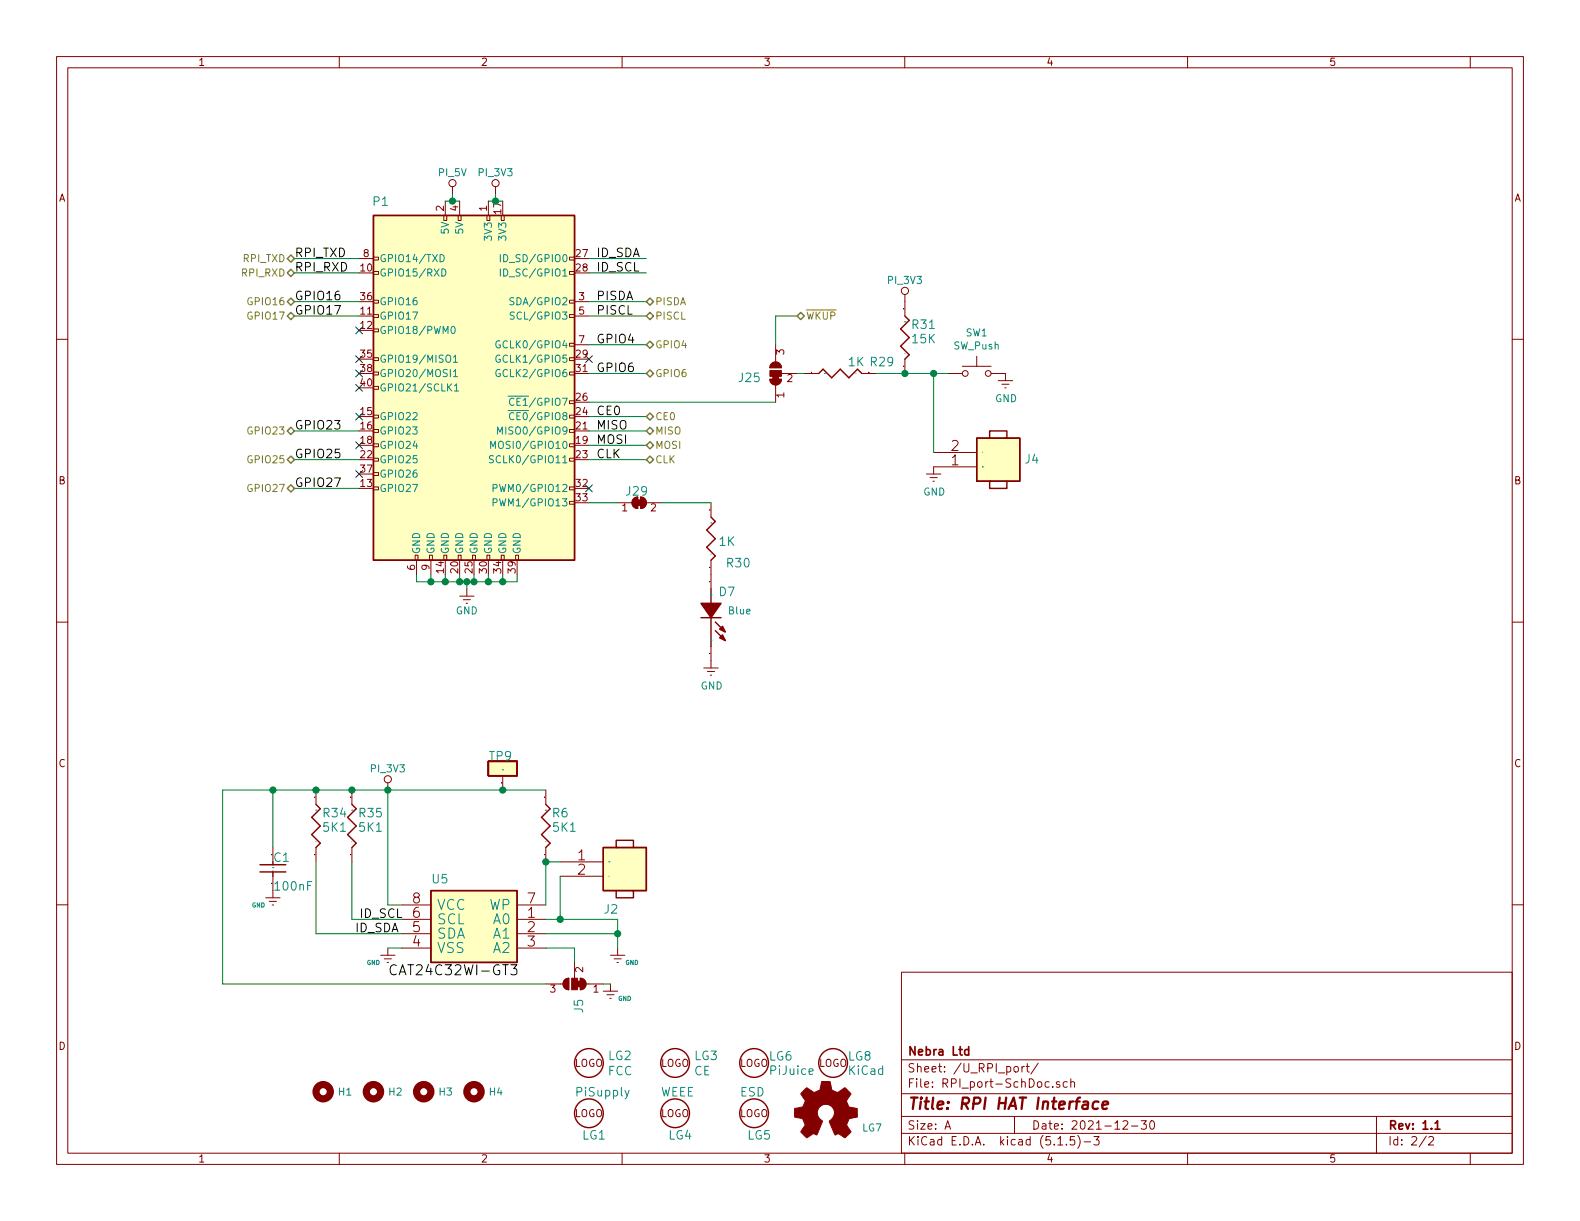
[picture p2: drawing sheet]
EESchema Schematic File Version 4
EELAYER 30 0
EELAYER END
$Descr A 11000 8500
encoding utf-8
Sheet 2 2
Title "RPI HAT Interface"
Date "2021-12-30"
Rev "1.1"
Comp "Nebra Ltd"
Comment1 ""
Comment2 ""
Comment3 ""
Comment4 ""
$EndDescr
$Comp
L mPCIe_HAT-SchLib:GND #GND_044
U 1 1
P 1900 6200
F 0 "#GND_044" H 1850 6050 20  0001 C CNN
F 1 "GND" H 1800 6100 30  0000 C CNN
F 2 "" H 1900 6200 70  0000 C CNN
F 3 "" H 1900 6200 70  0000 C CNN
	1    1900 6200
	1    0    0    -1  
$EndComp
Text Label 2500 6400 0    60   ~ 0
ID_SCL
Text Label 2470 6500 0    60   ~ 0
ID_SDA
Text Label 2700 6800 0    70   ~ 0
CAT24C32WI-GT3
$Comp
L mPCIe_HAT-SchLib:GND #GND_045
U 1 1
P 2700 6600
F 0 "#GND_045" H 2600 6500 20  0001 C CNN
F 1 "GND" H 2600 6500 30  0000 C CNN
F 2 "" H 2700 6600 70  0000 C CNN
F 3 "" H 2700 6600 70  0000 C CNN
	1    2700 6600
	1    0    0    -1  
$EndComp
Text Label 4150 2200 0    60   ~ 0
PISCL
Text Label 4150 2100 0    60   ~ 0
PISDA
Text Label 4150 1900 0    60   ~ 0
ID_SCL
Text Label 4150 1800 0    60   ~ 0
ID_SDA
Text Label 4150 3000 0    60   ~ 0
MISO
Text Label 4150 3200 0    60   ~ 0
CLK
Text Label 4150 3100 0    60   ~ 0
MOSI
Text Label 4150 2900 0    60   ~ 0
CE0
Text Label 2050 2200 0    60   ~ 0
GPIO17
Text Label 2050 3400 0    60   ~ 0
GPIO27
Text Label 4150 2400 0    60   ~ 0
GPIO4
Text Label 4150 2600 0    60   ~ 0
GPIO6
Text Label 2050 1800 0    60   ~ 0
RPI_TXD
Text Label 2050 1900 0    60   ~ 0
RPI_RXD
Text Label 2050 2100 0    60   ~ 0
GPIO16
Text Label 2050 3200 0    60   ~ 0
GPIO25
Text Label 2050 3000 0    60   ~ 0
GPIO23
Wire Wire Line
	2700 6600 2800 6600
Wire Wire Line
	2700 6300 2800 6300
Wire Wire Line
	2700 5500 2700 6300
Wire Wire Line
	3800 6000 3900 6000
Wire Wire Line
	3800 6300 3800 6000
Wire Wire Line
	4300 6500 3800 6500
Wire Wire Line
	4300 6400 4300 6500
Wire Wire Line
	3900 6400 4300 6400
Wire Wire Line
	3900 6400 3800 6400
Wire Wire Line
	3900 6100 3900 6400
Wire Wire Line
	3500 5500 2700 5500
Wire Wire Line
	3800 5500 3500 5500
Wire Wire Line
	4000 6600 3800 6600
Wire Wire Line
	4300 6500 4300 6600
Wire Wire Line
	1900 5900 1900 5500
Connection ~ 2700 5500
Connection ~ 3500 5500
Connection ~ 3800 6000
Connection ~ 3900 6400
Connection ~ 4300 6500
$Comp
L mPCIe_HAT-SchLib:CCER- C1
U 1 1
P 1800 6000
F 0 "C1" H 1900 6000 60  0000 L BNN
F 1 "100nF" H 1900 5800 60  0000 L BNN
F 2 "Capacitor_SMD:C_0402_1005Metric" H 1900 5800 60  0001 C CNN
F 3 "" H 1900 5800 60  0001 C CNN
F 4 "Murata" H 1800 6000 50  0001 C CNN "Manufacturer"
F 5 "GRM155R61E104KA87D" H 1800 6000 50  0001 C CNN "Part Number"
	1    1800 6000
	1    0    0    -1  
$EndComp
$Comp
L mPCIe_HAT-SchLib:GND #GND_043
U 1 1
P 4300 6600
F 0 "#GND_043" H 4300 6450 20  0001 C CNN
F 1 "GND" H 4400 6500 30  0000 C CNN
F 2 "" H 4300 6600 70  0000 C CNN
F 3 "" H 4300 6600 70  0000 C CNN
	1    4300 6600
	1    0    0    -1  
$EndComp
$Comp
L mPCIe_HAT-SchLib:MEMEEPROM_24AA512-I_MF_8- U5
U 1 1
P 3000 6200
F 0 "U5" H 3000 6250 60  0000 L BNN
F 1 "~" H 3000 6200 50  0001 C CNN
F 2 "Package_SO:SOIC-8_3.9x4.9mm_P1.27mm" H 3000 6200 50  0001 C CNN
F 3 "" H 3000 6200 50  0001 C CNN
F 4 "CAT24C32WI-GT3" V 1400 2000 60  0001 C CNN "Part Number"
F 5 "ON Semiconductor" H 3000 6200 50  0001 C CNN "Manufacturer"
	1    3000 6200
	1    0    0    -1  
$EndComp
$Comp
L mPCIe_HAT-SchLib:EMCON_HEADER_1x2- J2
U 1 1
P 4500 5800
F 0 "J2" H 4800 5240 60  0000 R BNN
F 1 "~" H 4500 5800 50  0001 C CNN
F 2 "PiJuice_mPCIe_HAT_PcbLib:PinHeader_1x02_P1.27mm_Vertical" H 4500 5800 50  0001 C CNN
F 3 "" H 4500 5800 50  0001 C CNN
	1    4500 5800
	-1   0    0    -1  
$EndComp
$Comp
L mPCIe_HAT-SchLib:TP- TP9
U 1 1
P 3600 5400
F 0 "TP9" V 3700 5200 60  0000 L TNN
F 1 "~" H 3600 5400 50  0001 C CNN
F 2 "TestPoint:TestPoint_Pad_D1.0mm" H 3600 5400 50  0001 C CNN
F 3 "" H 3600 5400 50  0001 C CNN
	1    3600 5400
	0    1    -1   0   
$EndComp
$Comp
L mPCIe_HAT-SchLib:R- R6
U 1 1
P 3800 5500
F 0 "R6" V 3990 5540 60  0000 L BNN
F 1 "5K1" V 4090 5540 60  0000 L BNN
F 2 "Resistor_SMD:R_0402_1005Metric" H 4090 5540 60  0001 C CNN
F 3 "https://www.yageo.com/upload/media/product/productsearch/datasheet/rchip/PYu-RC_Group_51_RoHS_L_11.pdf" H 4090 5540 60  0001 C CNN
F 4 "Yageo" H 3800 5500 50  0001 C CNN "Manufacturer"
F 5 "RC0402FR-075K1L" H 3800 5500 50  0001 C CNN "Part Number"
	1    3800 5500
	0    1    1    0   
$EndComp
$Comp
L mPCIe_HAT-SchLib:PI_5V #PWR0167
U 1 1
P 3150 1350
F 0 "#PWR0167" H 3150 1200 50  0001 C CNN
F 1 "PI_5V" H 3150 1500 50  0000 C CNN
F 2 "" H 3150 1350 50  0001 C CNN
F 3 "" H 3150 1350 50  0001 C CNN
	1    3150 1350
	1    0    0    -1  
$EndComp
Wire Wire Line
	3100 1400 3150 1400
Wire Wire Line
	3150 1350 3150 1400
Connection ~ 3150 1400
Wire Wire Line
	3150 1400 3200 1400
Wire Wire Line
	3400 1400 3450 1400
Wire Wire Line
	3450 1350 3450 1400
Connection ~ 3450 1400
Wire Wire Line
	3450 1400 3500 1400
$Comp
L mPCIe_HAT-SchLib:GND #PWR0169
U 1 1
P 3250 4100
F 0 "#PWR0169" H 3250 3850 50  0001 C CNN
F 1 "GND" H 3250 3950 50  0000 C CNN
F 2 "" H 3250 4100 50  0001 C CNN
F 3 "" H 3250 4100 50  0001 C CNN
	1    3250 4100
	1    0    0    -1  
$EndComp
Wire Wire Line
	2900 4000 2900 4050
Wire Wire Line
	2900 4050 3000 4050
Wire Wire Line
	3600 4050 3600 4000
Wire Wire Line
	3000 4000 3000 4050
Connection ~ 3000 4050
Wire Wire Line
	3000 4050 3100 4050
Wire Wire Line
	3100 4000 3100 4050
Connection ~ 3100 4050
Wire Wire Line
	3100 4050 3200 4050
Wire Wire Line
	3200 4000 3200 4050
Connection ~ 3200 4050
Wire Wire Line
	3200 4050 3250 4050
Wire Wire Line
	3300 4000 3300 4050
Connection ~ 3300 4050
Wire Wire Line
	3300 4050 3400 4050
Wire Wire Line
	3400 4000 3400 4050
Connection ~ 3400 4050
Wire Wire Line
	3400 4050 3500 4050
Wire Wire Line
	3500 4000 3500 4050
Connection ~ 3500 4050
Wire Wire Line
	3500 4050 3600 4050
Wire Wire Line
	3250 4050 3250 4100
Connection ~ 3250 4050
Wire Wire Line
	3250 4050 3300 4050
Wire Wire Line
	2050 1800 2500 1800
Wire Wire Line
	2050 1900 2500 1900
Wire Wire Line
	2050 2200 2500 2200
Wire Wire Line
	2050 3400 2500 3400
Wire Wire Line
	2050 2100 2500 2100
Wire Wire Line
	2050 3000 2500 3000
Wire Wire Line
	2050 3200 2500 3200
Wire Wire Line
	4100 1800 4500 1800
Wire Wire Line
	4100 1900 4500 1900
Wire Wire Line
	4100 2100 4500 2100
Wire Wire Line
	4100 2200 4500 2200
Wire Wire Line
	4100 2400 4500 2400
Wire Wire Line
	4100 2600 4500 2600
Wire Wire Line
	4100 2900 4500 2900
Wire Wire Line
	4100 3000 4500 3000
Wire Wire Line
	4100 3100 4500 3100
Wire Wire Line
	4100 3200 4500 3200
$Comp
L mPCIe_HAT-SchLib:EMCON_RPI_GPIO_HEADER_2x20 P1
U 1 1
P 3300 2700
F 0 "P1" H 2650 4000 60  0000 C CNN
F 1 "EMCON_RPI_GPIO_HEADER_2x20" H 4250 4000 60  0001 C CNN
F 2 "PiJuice_mPCIe_HAT_PcbLib:CONN_2X20_SMT_Through_Board" H 2600 4050 60  0001 C CNN
F 3 "https://www.toby.co.uk/uploads/publications/1540.pdf" H 2600 4050 60  0001 C CNN
F 4 "REF-182665-01" H 3300 2700 50  0001 C CNN "Part Number"
F 5 "TOBY" H 3300 2700 50  0001 C CNN "Manufacturer"
	1    3300 2700
	1    0    0    -1  
$EndComp
$Comp
L Jumper:SolderJumper_3_Bridged12 J5
U 1 1
P 4000 6850
F 0 "J5" V 4000 6950 60  0000 L BNN
F 1 "jumper" V 4150 6450 60  0001 L BNN
F 2 "PiJuice_mPCIe_HAT_PcbLib:SolderJumper-3_P1.3mm_Bridged12_Pad1x2.2mm_NumberLabels" H 4150 6450 60  0001 C CNN
F 3 "" H 4150 6450 60  0001 C CNN
	1    4000 6850
	-1   0    0    1   
$EndComp
Wire Wire Line
	4000 6700 4000 6600
$Comp
L mPCIe_HAT-SchLib:GND #GND_0101
U 1 1
P 4250 6850
F 0 "#GND_0101" H 4250 6700 20  0001 C CNN
F 1 "GND" H 4350 6750 30  0000 C CNN
F 2 "" H 4250 6850 70  0000 C CNN
F 3 "" H 4250 6850 70  0000 C CNN
	1    4250 6850
	1    0    0    -1  
$EndComp
Wire Wire Line
	4200 6850 4250 6850
NoConn ~ 4100 2500
NoConn ~ 4100 3400
NoConn ~ 2500 3300
NoConn ~ 2500 3100
NoConn ~ 2500 2900
NoConn ~ 2500 2700
NoConn ~ 2500 2600
NoConn ~ 2500 2500
NoConn ~ 2500 2300
$Comp
L mPCIe_HAT-SchLib:R- R?
U 1 1
P 4950 3500
AR Path="/60CCDF6A" Ref="R?"  Part="1" 
AR Path="/6022BA63/60CCDF6A" Ref="R30"  Part="1" 
F 0 "R30" V 5400 3600 60  0000 L BNN
F 1 "1K" V 5250 3550 60  0000 L BNN
F 2 "Resistor_SMD:R_0402_1005Metric" H 5040 3360 60  0001 C CNN
F 3 "" H 5040 3360 60  0001 C CNN
F 4 "Yageo" H 4950 3500 50  0001 C CNN "Manufacturer"
F 5 "RT0402FRE071KL" H 4950 3500 50  0001 C CNN "Part Number"
	1    4950 3500
	0    1    1    0   
$EndComp
$Comp
L mPCIe_HAT-SchLib:DLED- D?
U 1 1
P 5050 4100
AR Path="/60CCDF72" Ref="D?"  Part="1" 
AR Path="/6022BA63/60CCDF72" Ref="D7"  Part="1" 
F 0 "D7" V 5100 4050 60  0000 L BNN
F 1 "Blue" V 5200 4200 50  0000 C CNN
F 2 "PiJuice_mPCIe_HAT_PcbLib:LED_0402_1005Metric" H 5050 4100 50  0001 C CNN
F 3 "https://www.kingbrightusa.com/images/catalog/SPEC/APG1005VGC-T-5MAV.pdf" H 5050 4100 50  0001 C CNN
F 4 "Kingbright" H 5050 4100 50  0001 C CNN "Manufacturer"
F 5 "APG1005PBC-T-5MAV" H 5050 4100 50  0001 C CNN "Part Number"
	1    5050 4100
	0    1    1    0   
$EndComp
$Comp
L mPCIe_HAT-SchLib:GND #PWR02
U 1 1
P 4950 4600
F 0 "#PWR02" H 4950 4350 50  0001 C CNN
F 1 "GND" H 4955 4427 50  0000 C CNN
F 2 "" H 4950 4600 50  0001 C CNN
F 3 "" H 4950 4600 50  0001 C CNN
	1    4950 4600
	1    0    0    -1  
$EndComp
$Comp
L Jumper:SolderJumper_2_Bridged J29
U 1 1
P 4450 3500
F 0 "J29" H 4350 3550 60  0000 L BNN
F 1 "~" H 4450 3500 50  0001 C CNN
F 2 "PiJuice_mPCIe_HAT_PcbLib:SolderJumper-2_P1.3mm_Bridged_Pad1.0x1.5mm" H 4450 3500 50  0001 C CNN
F 3 "" H 4450 3500 50  0001 C CNN
	1    4450 3500
	1    0    0    -1  
$EndComp
Wire Wire Line
	4300 3500 4100 3500
Wire Wire Line
	4600 3500 4950 3500
$Comp
L Switch:SW_Push SW1
U 1 1
P 6800 2600
F 0 "SW1" H 6800 2885 50  0000 C CNN
F 1 "SW_Push" H 6800 2794 50  0000 C CNN
F 2 "PiJuice_mPCIe_HAT_PcbLib:SW_TACT_6X3" H 6800 2800 50  0001 C CNN
F 3 "https://sten-eswitch-13110800-production.s3.amazonaws.com/system/asset/product_line/data_sheet/159/TL3302.pdf" H 6800 2800 50  0001 C CNN
F 4 "TL3302AF180QJ" H 6800 2600 50  0001 C CNN "Part Number"
F 5 "E-Switch" H 6800 2600 50  0001 C CNN "Manufacturer"
	1    6800 2600
	1    0    0    -1  
$EndComp
$Comp
L mPCIe_HAT-SchLib:R- R31
U 1 1
P 6300 2100
F 0 "R31" V 6490 2140 60  0000 L BNN
F 1 "15K" V 6590 2140 60  0000 L BNN
F 2 "Resistor_SMD:R_0402_1005Metric" H 6590 2140 60  0001 C CNN
F 3 "" H 6590 2140 60  0001 C CNN
F 4 "Yageo" H 6300 2100 50  0001 C CNN "Manufacturer"
F 5 "RC0402JR-0715KL" H 6300 2100 50  0001 C CNN "Part Number"
	1    6300 2100
	0    1    1    0   
$EndComp
$Comp
L mPCIe_HAT-SchLib:R- R?
U 1 1
P 5600 2600
AR Path="/60D4DD02" Ref="R?"  Part="1" 
AR Path="/6022BA63/60D4DD02" Ref="R29"  Part="1" 
F 0 "R29" H 6050 2650 60  0000 L BNN
F 1 "1K" H 5900 2650 60  0000 L BNN
F 2 "Resistor_SMD:R_0402_1005Metric" H 5690 2460 60  0001 C CNN
F 3 "" H 5690 2460 60  0001 C CNN
F 4 "Yageo" H 5600 2600 50  0001 C CNN "Manufacturer"
F 5 "RT0402FRE071KL" H 5600 2600 50  0001 C CNN "Part Number"
	1    5600 2600
	1    0    0    -1  
$EndComp
Wire Wire Line
	6100 2600 6300 2600
Connection ~ 6300 2600
Wire Wire Line
	6300 2600 6500 2600
$Comp
L mPCIe_HAT-SchLib:GND #PWR04
U 1 1
P 7000 2600
F 0 "#PWR04" H 7000 2350 50  0001 C CNN
F 1 "GND" H 7005 2427 50  0000 C CNN
F 2 "" H 7000 2600 50  0001 C CNN
F 3 "" H 7000 2600 50  0001 C CNN
	1    7000 2600
	1    0    0    -1  
$EndComp
$Comp
L Mechanical:MountingHole H1
U 1 1
P 2250 7600
F 0 "H1" H 2350 7600 50  0000 L CNN
F 1 "MountingHole" H 2350 7555 50  0001 L CNN
F 2 "PiJuice_mPCIe_HAT_PcbLib:MountingHole_RPI_2.7mm_M2.5" H 2250 7600 50  0001 C CNN
F 3 "~" H 2250 7600 50  0001 C CNN
	1    2250 7600
	1    0    0    -1  
$EndComp
$Comp
L Mechanical:MountingHole H2
U 1 1
P 2600 7600
F 0 "H2" H 2700 7600 50  0000 L CNN
F 1 "MountingHole" H 2700 7555 50  0001 L CNN
F 2 "PiJuice_mPCIe_HAT_PcbLib:MountingHole_RPI_2.7mm_M2.5" H 2600 7600 50  0001 C CNN
F 3 "~" H 2600 7600 50  0001 C CNN
	1    2600 7600
	1    0    0    -1  
$EndComp
$Comp
L Mechanical:MountingHole H3
U 1 1
P 2950 7600
F 0 "H3" H 3050 7600 50  0000 L CNN
F 1 "MountingHole" H 3050 7555 50  0001 L CNN
F 2 "PiJuice_mPCIe_HAT_PcbLib:MountingHole_RPI_2.7mm_M2.5" H 2950 7600 50  0001 C CNN
F 3 "~" H 2950 7600 50  0001 C CNN
	1    2950 7600
	1    0    0    -1  
$EndComp
$Comp
L Mechanical:MountingHole H4
U 1 1
P 3300 7600
F 0 "H4" H 3400 7600 50  0000 L CNN
F 1 "MountingHole" H 3400 7555 50  0001 L CNN
F 2 "PiJuice_mPCIe_HAT_PcbLib:MountingHole_RPI_2.7mm_M2.5" H 3300 7600 50  0001 C CNN
F 3 "~" H 3300 7600 50  0001 C CNN
	1    3300 7600
	1    0    0    -1  
$EndComp
$Comp
L mPCIe_HAT-SchLib:LOGO LG?
U 1 1
P 3900 7850
AR Path="/60D93F3E" Ref="LG?"  Part="1" 
AR Path="/6022BA63/60D93F3E" Ref="LG1"  Part="1" 
F 0 "LG1" H 4050 7800 60  0000 L CNN
F 1 "PiSupply" H 4000 8100 60  0000 L CNN
F 2 "PiJuice_mPCIe_HAT_PcbLib:PiSupply" H 3900 7850 60  0001 C CNN
F 3 "" H 3900 7850 60  0001 C CNN
	1    3900 7850
	1    0    0    -1  
$EndComp
$Comp
L mPCIe_HAT-SchLib:LOGO LG?
U 1 1
P 3900 7500
AR Path="/60D93F44" Ref="LG?"  Part="1" 
AR Path="/6022BA63/60D93F44" Ref="LG2"  Part="1" 
F 0 "LG2" H 4230 7653 60  0000 L CNN
F 1 "FCC" H 4230 7547 60  0000 L CNN
F 2 "PiJuice_mPCIe_HAT_PcbLib:FCC" H 4230 7494 60  0001 L CNN
F 3 "" H 3900 7500 60  0001 C CNN
	1    3900 7500
	1    0    0    -1  
$EndComp
$Comp
L mPCIe_HAT-SchLib:LOGO LG?
U 1 1
P 4500 7850
AR Path="/60D95CB5" Ref="LG?"  Part="1" 
AR Path="/6022BA63/60D95CB5" Ref="LG4"  Part="1" 
F 0 "LG4" H 4650 7800 60  0000 L CNN
F 1 "WEEE" H 4600 8100 60  0000 L CNN
F 2 "Symbol:WEEE-Logo_4.2x6mm_SilkScreen" H 4500 7850 60  0001 C CNN
F 3 "" H 4500 7850 60  0001 C CNN
	1    4500 7850
	1    0    0    -1  
$EndComp
$Comp
L mPCIe_HAT-SchLib:LOGO LG?
U 1 1
P 4500 7500
AR Path="/60D95CBB" Ref="LG?"  Part="1" 
AR Path="/6022BA63/60D95CBB" Ref="LG3"  Part="1" 
F 0 "LG3" H 4830 7653 60  0000 L CNN
F 1 "CE" H 4830 7547 60  0000 L CNN
F 2 "PiJuice_mPCIe_HAT_PcbLib:CE" H 4830 7494 60  0001 L CNN
F 3 "" H 4500 7500 60  0001 C CNN
	1    4500 7500
	1    0    0    -1  
$EndComp
$Comp
L mPCIe_HAT-SchLib:GND #PWR05
U 1 1
P 6500 3250
F 0 "#PWR05" H 6500 3000 50  0001 C CNN
F 1 "GND" H 6505 3077 50  0000 C CNN
F 2 "" H 6500 3250 50  0001 C CNN
F 3 "" H 6500 3250 50  0001 C CNN
	1    6500 3250
	1    0    0    -1  
$EndComp
Wire Wire Line
	6500 2600 6500 3150
Connection ~ 6500 2600
Wire Wire Line
	6500 2600 6600 2600
$Comp
L mPCIe_HAT-SchLib:EMCON_HEADER_1x2- J4
U 1 1
P 7100 3450
F 0 "J4" H 7070 3200 60  0000 R CNN
F 1 "EMCON_HEADER_1x2-" H 7070 3253 60  0001 R CNN
F 2 "Connector_PinHeader_2.54mm:PinHeader_1x02_P2.54mm_Vertical" H 7100 3450 60  0001 C CNN
F 3 "" H 7100 3450 60  0001 C CNN
	1    7100 3450
	-1   0    0    1   
$EndComp
$Comp
L Jumper:SolderJumper_3_Bridged12 J25
U 1 1
P 5400 2600
F 0 "J25" V 5400 2700 60  0000 L BNN
F 1 "jumper" V 5550 2200 60  0001 L BNN
F 2 "PiJuice_mPCIe_HAT_PcbLib:SolderJumper-3_P1.3mm_Bridged12_Pad1x2.2mm_NumberLabels" H 5550 2200 60  0001 C CNN
F 3 "" H 5550 2200 60  0001 C CNN
	1    5400 2600
	0    -1   -1   0   
$EndComp
Wire Wire Line
	5600 2600 5550 2600
Wire Wire Line
	4100 2800 5400 2800
Wire Wire Line
	5400 2400 5400 2200
Wire Wire Line
	5400 2200 5550 2200
$Comp
L mPCIe_HAT-SchLib:LOGO LG?
U 1 1
P 5050 7500
AR Path="/62399645" Ref="LG?"  Part="1" 
AR Path="/6022BA63/62399645" Ref="LG6"  Part="1" 
F 0 "LG6" H 5350 7650 60  0000 L CNN
F 1 "PiJuice" H 5350 7550 60  0000 L CNN
F 2 "PiJuice_mPCIe_HAT_PcbLib:Pijuice" H 5050 7500 60  0001 C CNN
F 3 "" H 5050 7500 60  0001 C CNN
	1    5050 7500
	1    0    0    -1  
$EndComp
$Comp
L mPCIe_HAT-SchLib:LOGO LG?
U 1 1
P 5050 7850
AR Path="/60D98E3B" Ref="LG?"  Part="1" 
AR Path="/6022BA63/60D98E3B" Ref="LG5"  Part="1" 
F 0 "LG5" H 5200 7800 60  0000 L CNN
F 1 "ESD" H 5150 8100 60  0000 L CNN
F 2 "Symbol:Symbol_ESD-Logo_CopperTop" H 5050 7850 60  0001 C CNN
F 3 "" H 5050 7850 60  0001 C CNN
	1    5050 7850
	1    0    0    -1  
$EndComp
$Comp
L Graphic:Logo_Open_Hardware_Small LG7
U 1 1
P 5750 7750
F 0 "LG7" H 6000 7650 50  0000 L CNN
F 1 "Logo_Open_Hardware_Small" H 5750 7525 50  0001 C CNN
F 2 "PiJuice_mPCIe_HAT_PcbLib:oshw" H 5750 7750 50  0001 C CNN
F 3 "~" H 5750 7750 50  0001 C CNN
	1    5750 7750
	1    0    0    -1  
$EndComp
Text HLabel 2050 1800 0    50   BiDi ~ 0
RPI_TXD
Text HLabel 2050 1900 0    50   BiDi ~ 0
RPI_RXD
Text HLabel 4500 2100 2    50   BiDi ~ 0
PISDA
Text HLabel 4500 2200 2    50   BiDi ~ 0
PISCL
Text HLabel 4500 2400 2    50   BiDi ~ 0
GPIO4
Text HLabel 4500 2600 2    50   BiDi ~ 0
GPIO6
Text HLabel 4500 2900 2    50   BiDi ~ 0
CE0
Text HLabel 4500 3000 2    50   BiDi ~ 0
MISO
Text HLabel 4500 3100 2    50   BiDi ~ 0
MOSI
Text HLabel 4500 3200 2    50   BiDi ~ 0
CLK
Text HLabel 5550 2200 2    50   BiDi ~ 0
~WKUP~
Text HLabel 2050 2100 0    50   BiDi ~ 0
GPIO16
Text HLabel 2050 2200 0    50   BiDi ~ 0
GPIO17
Text HLabel 2050 3000 0    50   BiDi ~ 0
GPIO23
Text HLabel 2050 3200 0    50   BiDi ~ 0
GPIO25
Text HLabel 2050 3400 0    50   BiDi ~ 0
GPIO27
Wire Wire Line
	3800 6850 1550 6850
Wire Wire Line
	1550 6850 1550 5500
Wire Wire Line
	1550 5500 1900 5500
Connection ~ 1900 5500
$Comp
L mPCIe_HAT-SchLib:PI_3V3 #PWR?
U 1 1
P 3450 1350
AR Path="/644A1AFD" Ref="#PWR?"  Part="1" 
AR Path="/6022BA63/644A1AFD" Ref="#PWR0127"  Part="1" 
F 0 "#PWR0127" H 3450 1200 50  0001 C CNN
F 1 "PI_3V3" H 3450 1500 50  0000 C CNN
F 2 "" H 3450 1350 50  0001 C CNN
F 3 "" H 3450 1350 50  0001 C CNN
	1    3450 1350
	1    0    0    -1  
$EndComp
$Comp
L mPCIe_HAT-SchLib:PI_3V3 #PWR?
U 1 1
P 2700 5500
AR Path="/644A5948" Ref="#PWR?"  Part="1" 
AR Path="/6022BA63/644A5948" Ref="#PWR0133"  Part="1" 
F 0 "#PWR0133" H 2700 5350 50  0001 C CNN
F 1 "PI_3V3" H 2700 5650 50  0000 C CNN
F 2 "" H 2700 5500 50  0001 C CNN
F 3 "" H 2700 5500 50  0001 C CNN
	1    2700 5500
	1    0    0    -1  
$EndComp
$Comp
L mPCIe_HAT-SchLib:PI_3V3 #PWR?
U 1 1
P 6300 2100
AR Path="/644AA85C" Ref="#PWR?"  Part="1" 
AR Path="/6022BA63/644AA85C" Ref="#PWR0163"  Part="1" 
F 0 "#PWR0163" H 6300 1950 50  0001 C CNN
F 1 "PI_3V3" H 6300 2250 50  0000 C CNN
F 2 "" H 6300 2100 50  0001 C CNN
F 3 "" H 6300 2100 50  0001 C CNN
	1    6300 2100
	1    0    0    -1  
$EndComp
$Comp
L mPCIe_HAT-SchLib:LOGO LG?
U 1 1
P 5600 7500
AR Path="/61C44494" Ref="LG?"  Part="1" 
AR Path="/6022BA63/61C44494" Ref="LG8"  Part="1" 
F 0 "LG8" H 5900 7650 60  0000 L CNN
F 1 "KiCad" H 5900 7550 60  0000 L CNN
F 2 "PiJuice_mPCIe_HAT_PcbLib:KiCad" H 5600 7500 60  0001 C CNN
F 3 "" H 5600 7500 60  0001 C CNN
	1    5600 7500
	1    0    0    -1  
$EndComp
Wire Wire Line
	1900 5500 2200 5500
$Comp
L mPCIe_HAT-SchLib:R- R?
U 1 1
P 2200 5500
AR Path="/61D2DB6F" Ref="R?"  Part="1" 
AR Path="/6022BA63/61D2DB6F" Ref="R34"  Part="1" 
F 0 "R34" V 2390 5540 60  0000 L BNN
F 1 "5K1" V 2490 5540 60  0000 L BNN
F 2 "Resistor_SMD:R_0402_1005Metric" H 2490 5540 60  0001 C CNN
F 3 "https://www.yageo.com/upload/media/product/productsearch/datasheet/rchip/PYu-RC_Group_51_RoHS_L_11.pdf" H 2490 5540 60  0001 C CNN
F 4 "RC0402FR-075K1L" V 2200 5500 50  0001 C CNN "Part Number"
F 5 "Yageo" V 2200 5500 50  0001 C CNN "Manufacturer"
	1    2200 5500
	0    1    1    0   
$EndComp
$Comp
L mPCIe_HAT-SchLib:R- R?
U 1 1
P 2450 5500
AR Path="/61D2F5CC" Ref="R?"  Part="1" 
AR Path="/6022BA63/61D2F5CC" Ref="R35"  Part="1" 
F 0 "R35" V 2640 5540 60  0000 L BNN
F 1 "5K1" V 2740 5540 60  0000 L BNN
F 2 "Resistor_SMD:R_0402_1005Metric" H 2740 5540 60  0001 C CNN
F 3 "https://www.yageo.com/upload/media/product/productsearch/datasheet/rchip/PYu-RC_Group_51_RoHS_L_11.pdf" H 2740 5540 60  0001 C CNN
F 4 "RC0402FR-075K1L" V 2450 5500 50  0001 C CNN "Part Number"
F 5 "Yageo" V 2450 5500 50  0001 C CNN "Manufacturer"
	1    2450 5500
	0    1    1    0   
$EndComp
Wire Wire Line
	2800 6500 2200 6500
Wire Wire Line
	2200 6500 2200 6000
Wire Wire Line
	2800 6400 2450 6400
Wire Wire Line
	2450 6400 2450 6000
Connection ~ 2200 5500
Wire Wire Line
	2200 5500 2450 5500
Connection ~ 2450 5500
Wire Wire Line
	2450 5500 2700 5500
$EndSCHEMATC
